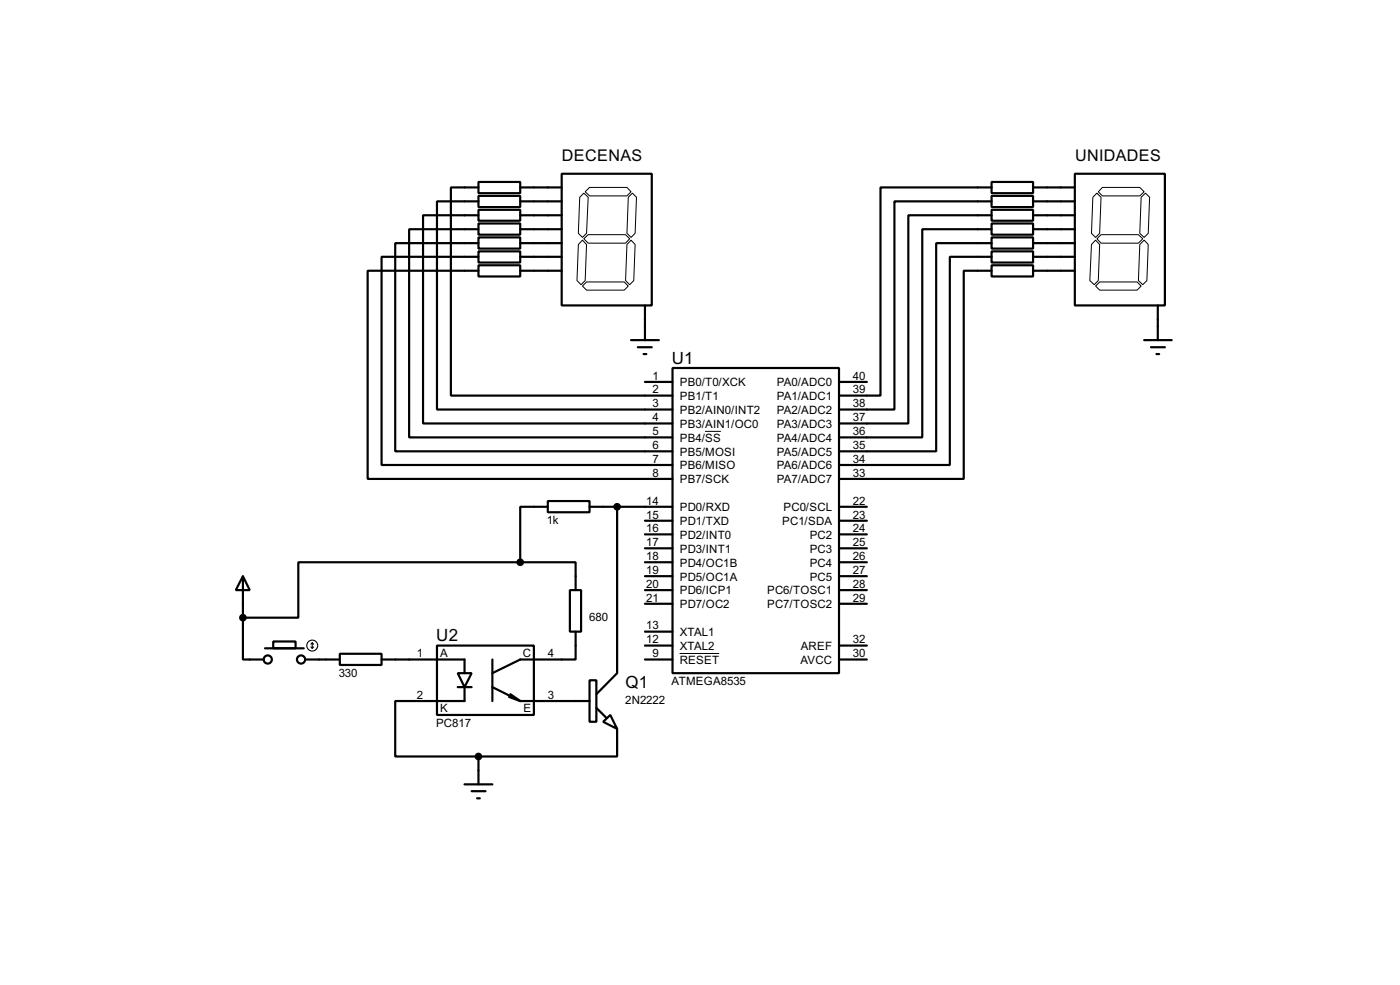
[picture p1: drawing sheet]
<svg xmlns="http://www.w3.org/2000/svg" width="256mm" height="180mm" viewBox="0 0 256 180" stroke-linecap="round" stroke-linejoin="round" font-family="sans-serif">
<g fill="none" stroke="#000" stroke-width=".4">
<path d="M87.7 33.3h7.6v2.1h-7.6zM87.7 35.9h7.6v2h-7.6zM87.7 38.4h7.6v2h-7.6zM87.7 39.4h-10.2v38.1h45.7M87.7 36.9h-7.6v38.1h43.1M87.7 34.3h-5.1v38.1h40.6M95.3 34.3h7.6M95.3 36.9h7.6M95.3 39.4h7.6M102.9 31.8h16.5v24.1h-16.5zM181.7 33.3h7.6v2.1h-7.6zM181.7 35.9h7.6v2h-7.6z"/>
<path d="M181.7 38.4h7.6v2h-7.6zM181.7 34.3h-20.4v38.1h-7.6M181.7 36.9h-17.8v38.1h-10.2M181.7 39.4h-15.3v38.1h-12.7M189.3 34.3h7.6M189.3 36.9h7.6M189.3 39.4h7.6M196.9 31.8h16.5v24.1h-16.5zM87.7 40.9h7.6v2.1h-7.6zM87.7 43.5h7.6v2h-7.6zM87.7 46h7.6v2.1h-7.6zM87.7 48.6h7.6v2h-7.6z"/>
<path d="M87.7 47h-17.8v38.1h53.3M87.7 44.5h-15.3v38.1h50.8M87.7 42h-12.7v38.1h48.2M87.7 49.6h-20.3v38.1h55.8M95.3 42h7.6M95.3 44.5h7.6M95.3 47h7.6M95.3 49.6h7.6M118.2 55.9v6.4M181.7 40.9h7.6v2.1h-7.6zM181.7 43.5h7.6v2h-7.6zM181.7 46h7.6v2.1h-7.6z"/>
<path d="M181.7 48.6h7.6v2h-7.6zM181.7 42h-12.7v38.1h-15.3M181.7 44.5h-10.2v38.1h-17.8M181.7 47h-7.7v38.1h-20.3M181.7 49.6h-5.1v38.1h-22.9M189.3 42h7.6M189.3 44.5h7.6M189.3 47h7.6M189.3 49.6h7.6M212.1 55.9v6.4M115.6 62.3h5.1M116.9 63.6h2.5"/>
<path d="M117.9 64.8h.5M118.2 69.9h5M123.2 67.4h30.5v55.8h-30.5zM153.7 69.9h5.1M209.6 62.3h5.1M210.9 63.6h2.5M211.9 64.8h.5M100.4 91.7h7.6v2.1h-7.6zM100.4 92.8h-5.1v10.1M108 92.8h15.2M113.1 92.8v30.4l-3.8 3.9M118.2 97.8h5"/>
<path d="M118.2 95.3h5M153.7 92.8h5.1M153.7 97.8h5.1M153.7 95.3h5.1M44.5 105.5l1.3 2.5h-2.6zM44.5 113.1v7.6h3.8M44.5 105.5v7.6M48.6 118.7h7.1M50.1 117.4h4.1v1.3h-4.1zM62.3 119.7h7.6v2h-7.6zM80.1 118.2h17.7v12.7h-17.7zM95.3 102.9h10.2v5.1"/>
<path d="M95.3 102.9h-40.6v10.2h-10.2M104.4 108h2.1v7.6h-2.1zM105.5 115.6v5.1h-10.2l-5.1 2.5M118.2 108h5M118.2 105.5h5M118.2 102.9h5M118.2 100.4h5M118.2 110.5h5M118.2 115.6h5M118.2 118.2h5M153.7 108h5.1M153.7 105.5h5.1"/>
<path d="M153.7 102.9h5.1M153.7 100.4h5.1M153.7 110.5h5.1M153.7 118.2h5.1M55.9 120.7h6.4M69.9 120.7h15.2v2.5M83.9 123.2h2.5l-1.3 2.6zM83.9 125.8h2.5M85.1 125.8v2.5h-12.7v10.2h15.3M87.7 138.5v5.1M90.2 120.7v7.6M90.2 125.8l5.1 2.5"/>
<path d="M93.3 127.6l2 .7M93.5 127.1l1.8 1.2M95.3 128.3h12.7M108 124.5h1.3v7.6h-1.3zM109.3 129.6l1.8 1.8M110.5 132.1l1.3-1.2 1.3 2.5zM113.1 133.4v5.1h-25.4M118.2 120.7h5M153.7 120.7h5.1M85.1 143.6h5.1M86.4 144.8h2.6M87.4 146.1h.5"/>
<circle cx="49" cy="120.7" r=".75"/>
<circle cx="55.1" cy="120.7" r=".75"/>
</g>
<g fill="none" stroke="#000" stroke-width=".18">
<path d="M106.2 36.1l.8-.7 .8 .7-.3 6.6-.8 .8-.7-.8zM107.2 35.1l.8-.8h6.9l.7 .8-.7 .8h-6.9zM115.1 36.1l.8-.7 .7 .7-.2 6.6-.8 .8-.7-.8zM200.2 36.1l.8-.7 .7 .7-.2 6.6-.8 .8-.7-.8zM202 34.3h6.8l.8 .8-.8 .8h-6.8l-.8-.8zM209.1 36.1l.8-.7 .7 .7-.2 6.6-.8 .8-.8-.8zM106.7 52.4l.8-.8h6.9l.7 .8-.7 .7h-6.9zM106.7 44l.8 .8-.3 6.6-.7 .7-.8-.7 .3-6.6zM107 43.7l.8-.7h6.8l.8 .7-.8 .8h-6.8zM115.6 44l.8 .8-.3 6.6-.7 .7-.8-.7 .3-6.6zM200.7 44l.8 .8-.3 6.6-.7 .7-.8-.7 .3-6.6zM201.5 51.6h6.8l.8 .8-.8 .7h-6.8l-.8-.7z"/>
<path d="M201.7 43h6.9l.8 .7-.8 .8h-6.9l-.7-.8zM208.8 44.8l.8-.8 .8 .8-.3 6.6-.7 .7-.8-.7zM129.2 79h2.9M124.5 119.6h7.3"/>
</g>
<g fill="none" stroke="#000" stroke-width=".2">
<path d="M57 118.4l.2 .3M57.2 117.7v1M57.2 117.7l-.2 .2M57.2 117.7l.3 .2M57.5 118.4l-.3 .3"/>
<circle cx="57.2" cy="118.2" r="1"/>
</g>
<g fill="#000" stroke="#000" stroke-width=".4">
<circle cx="113" cy="92.8" r=".5"/>
<circle cx="44.5" cy="113.1" r=".5"/>
<circle cx="95.3" cy="102.9" r=".5"/>
<circle cx="87.6" cy="138.5" r=".5"/>
</g>
<g font-size="3.5">
<text x="123.1" y="66.6">U1</text>
<text x="79.9" y="117.4">U2</text>
<text x="114.6" y="125.9">Q1</text>
</g>
<g font-size="3.3">
<text x="103" y="29.5">DECENAS</text>
<text x="197" y="29.5">UNIDADES</text>
</g>
<g font-size="2.4">
<text x="119.6" y="72">2</text>
<text x="119.6" y="69.5">1</text>
<text x="124.5" y="70.7">PB0/T0/XCK</text>
<text x="142.3" y="70.7">PA0/ADC0</text>
<text x="156.3" y="72">39</text>
<text x="156.3" y="69.5">40</text>
<text x="119.6" y="77.1">4</text>
<text x="119.6" y="74.6">3</text>
<text x="124.5" y="75.8">PB2/AIN0/INT2</text>
<text x="124.5" y="73.2">PB1/T1</text>
<text x="142.3" y="75.8">PA2/ADC2</text>
<text x="142.3" y="73.2">PA1/ADC1</text>
<text x="156.3" y="77.1">37</text>
<text x="156.3" y="74.6">38</text>
<text x="119.6" y="82.2">6</text>
<text x="119.6" y="79.7">5</text>
<text x="124.5" y="83.4">PB5/MOSI</text>
<text x="124.5" y="80.8">PB4/SS</text>
<text x="124.5" y="78.3">PB3/AIN1/OC0</text>
<text x="142.3" y="83.4">PA5/ADC5</text>
<text x="142.3" y="80.8">PA4/ADC4</text>
<text x="142.3" y="78.3">PA3/ADC3</text>
<text x="156.3" y="82.2">35</text>
<text x="156.3" y="79.7">36</text>
<text x="119.6" y="84.7">7</text>
<text x="119.6" y="87.3">8</text>
<text x="124.5" y="85.9">PB6/MISO</text>
<text x="124.5" y="88.5">PB7/SCK</text>
<text x="142.3" y="85.9">PA6/ADC6</text>
<text x="142.3" y="88.5">PA7/ADC7</text>
<text x="156.3" y="84.7">34</text>
<text x="156.3" y="87.3">33</text>
<text x="100.2" y="96">1k</text>
<text x="118.4" y="94.9">15</text>
<text x="118.4" y="92.4">14</text>
<text x="124.5" y="93.6">PD0/RXD</text>
<text x="143.5" y="93.6">PC0/SCL</text>
<text x="156.3" y="94.9">23</text>
<text x="156.3" y="92.4">22</text>
<text x="118.4" y="100">17</text>
<text x="118.4" y="97.4">16</text>
<text x="124.5" y="101.2">PD3/INT1</text>
<text x="124.5" y="98.6">PD2/INT0</text>
<text x="124.5" y="96.1">PD1/TXD</text>
<text x="143.3" y="96.1">PC1/SDA</text>
<text x="148.3" y="101.2">PC3</text>
<text x="148.3" y="98.6">PC2</text>
<text x="156.3" y="100">25</text>
<text x="156.3" y="97.4">24</text>
<text x="118.4" y="107.6">20</text>
<text x="118.4" y="105.1">19</text>
<text x="118.4" y="102.5">18</text>
<text x="124.5" y="106.3">PD5/OC1A</text>
<text x="124.5" y="103.7">PD4/OC1B</text>
<text x="148.3" y="106.3">PC5</text>
<text x="148.3" y="103.7">PC4</text>
<text x="156.3" y="107.6">28</text>
<text x="156.3" y="105.1">27</text>
<text x="156.3" y="102.5">26</text>
<text x="107.9" y="113.6">680</text>
<text x="118.4" y="110.1">21</text>
<text x="124.5" y="108.8">PD6/ICP1</text>
<text x="124.5" y="111.3">PD7/OC2</text>
<text x="140.5" y="108.8">PC6/TOSC1</text>
<text x="140.5" y="111.3">PC7/TOSC2</text>
<text x="156.3" y="110.1">29</text>
<text x="118.4" y="115.2">13</text>
<text x="118.4" y="117.8">12</text>
<text x="124.5" y="116.4">XTAL1</text>
<text x="124.5" y="119">XTAL2</text>
<text x="146.7" y="119">AREF</text>
<text x="156.3" y="117.8">32</text>
<text x="62.1" y="123.9">330</text>
<text x="76.4" y="120.3">1</text>
<text x="80.6" y="120.2">A</text>
<text x="95.8" y="120.2">C</text>
<text x="100.4" y="120.3">4</text>
<text x="119.6" y="120.3">9</text>
<text x="123" y="125.4">ATMEGA8535</text>
<text x="124.5" y="121.5">RESET</text>
<text x="146.6" y="121.5">AVCC</text>
<text x="156.3" y="120.3">30</text>
<text x="76.4" y="127.9">2</text>
<text x="80.6" y="130.4">K</text>
<text x="95.9" y="130.4">E</text>
<text x="100.4" y="127.9">3</text>
<text x="114.6" y="128.9">2N2222</text>
<text x="79.9" y="133.1">PC817</text>
</g>
</svg>
